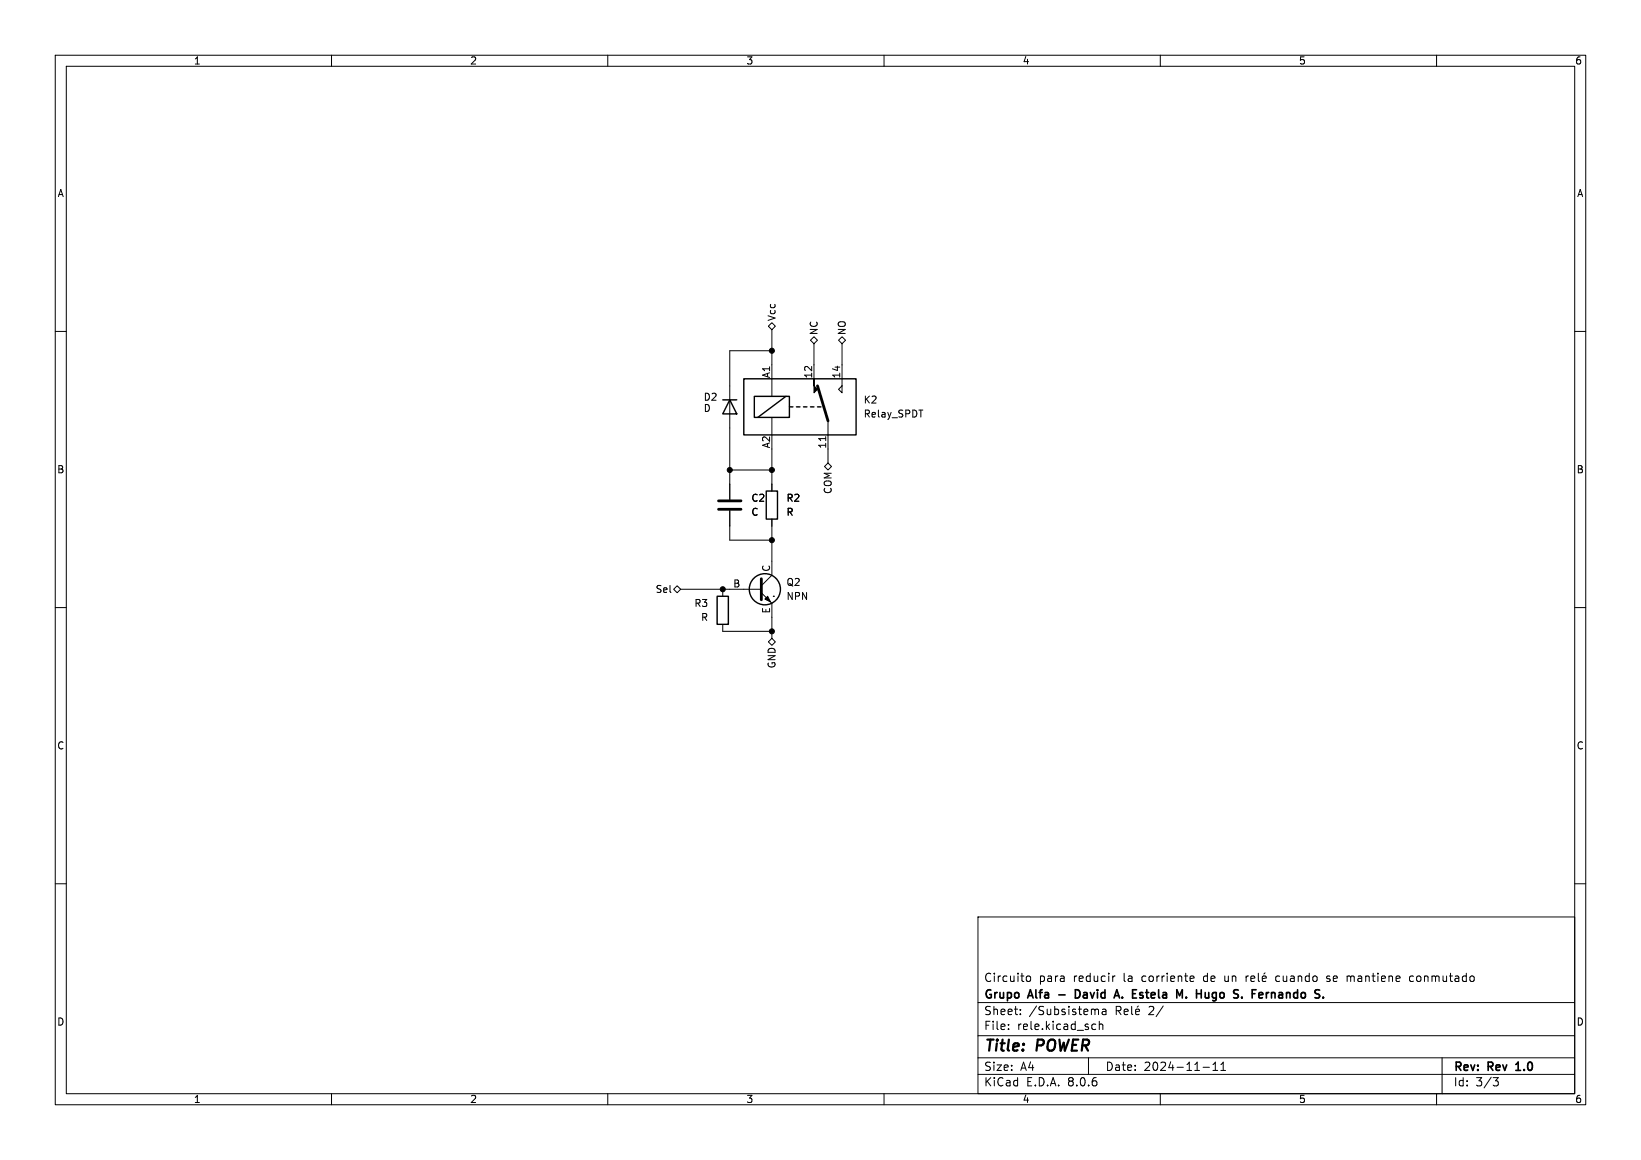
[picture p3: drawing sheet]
<svg xmlns="http://www.w3.org/2000/svg" width="297mm" height="210mm" viewBox="0 0 297 210" stroke-linecap="round" stroke-linejoin="round" font-family="sans-serif">
<g fill="none" stroke="#000" stroke-width=".18">
<path d="M10 10h277v190h-277zM12 12h273v186h-273zM60 10v2M110 10v2M160 10v2M210 10v2M260 10v2M10 60h2M139.1 59.1l.6-.7 .6 .7-.6 .6zM139.7 59.7v12.1M285 60h2M139.7 63.5h-7.6v26.9"/>
<path d="M139.7 75.6v3.1M146.7 61.6l.6-.6 .7 .6-.7 .6zM147.3 62.2v6.4M149.4 79v.8M149.9 76.2v7.6M151.8 61.6l.6-.6 .6 .6-.6 .6zM152.4 62.2v8.9l-.6-.6 .6-.6M132.1 92.5v5.3h7.6M132.1 85.1h7.6M139.7 81.3v7.6M139.7 94v10.1l-1.9 1.9M149.2 84.5l.7-.7 .6 .7-.6 .6z"/>
<path d="M10 110h2M121.9 106.7l.7-.7 .6 .7-.6 .6zM123.2 106.7h14.6M130.8 106.7v1.3M130.8 113v1.3h8.9M137.8 107.3l1.9 1.9v6.4M139.1 116.2l.6-.6 .6 .6-.6 .6zM140 108h.1M285 110h2M10 160h2M285 160h2M177 166h108v32h-108z"/>
<path d="M185.8 176.8l.2-.1 .5 .1v.6l-.1 .2-.4 .1-.2-.1zM201.8 176.7l-.3 .1-.1 .2M215.6 176.7l.4 .1 .1 .3-.7 .1M216 177.6l-.4 .1M225.5 176.7v1M226 176.7l-.3 .1-.2 .2M226.4 177.2l.7-.1-.1-.3-.4-.1-.2 .2 .1 .7h.5M227.7 176.2v1.3l.3 .2M228.5 177.2l.7-.1-.1-.3-.4-.1-.2 .2v.7h.6M229 176.1l-.3 .2M231.2 176.7l-.3 .3v.4l.3 .3M240.1 177.6l.4 .1"/>
<path d="M240.5 176.7l-.3 .1-.1 .1 .1 .2 .3 .1M243.9 176.8h.5M255.8 176.8l-.4-.1-.3 .3v.4l.1 .2h.6M60 198v2M110 198v2M160 198v2M177 194.5h108M177 191.5h108M177 187.5h108M177 181.5h108M182.5 186.3v.1M182.5 185.5v.1"/>
<path d="M184.7 183.6v.1M184.7 182.8v.1M197 191.5v3M197.9 185.4l.4 .1M198.3 186.3l-.4 .1M198.4 182.7l.3 .1 .1 .1v.8M199 185.5l.2-.1 .3 .1 .1 .9M199 184.9v1.5M199.5 182.8h.6l.1 .9M200.2 183.1h-.5a.29 .29 0 0 0-.2 .3 .29 .29 0 0 0 .2 .3l.5-.1M202 183l.7-.1 .2-.2-.1-.4-.2-.1h-.6v1.5M202.4 183l.5 .7"/>
<path d="M203.5 183.2l.7-.1-.1-.3-.4-.1-.2 .2v.7h.6M204.8 182.2v1.3l.2 .2M205.5 183.2l.7-.1v-.3l-.5-.1-.2 .2 .1 .7h.6M206 182.1l-.2 .2M210 198v2M217.7 193.2h1.2M219.5 193.8h.9M219.5 192.7l.5-.4v1.5M221 193.8h.8M221 192.7l.4-.4v1.5M260 198v2M261 191.5v6.5"/>
<path d="M270.2 195.1h1l-.5 .6 .4 .1 .1 .5-.3 .3h-.4"/>
</g>
<g fill="none" stroke="#000" stroke-width=".3">
<path d="M195.3 179.4l-.3-.2h-.4v1.5h.4l.3-.2M202.1 179.2l.5 1.5M206.3 179.8h.5M219.7 179.7l-.3 .3v.4l.3 .3M226.6 179.9h.5M227.3 179.2h-.7v1.5M230.1 179.8l.2-.1 .4 .1 .1 .9M191.6 180.1h1.2M201.8 180.3h.7M206.3 180.1l.4 .1 .2 .2M206.9 180.5l-.2 .2-.4-.1M214.7 180.5v.2"/>
<path d="M219.5 181.1l.1 .1M274.3 193.8h.9M274.5 192.6l-.2 .1"/>
</g>
<g fill="none" stroke="#000" stroke-width=".25">
<path d="M130.8 72.4h2.5M132.1 72.4l1.2 2.5h-2.5zM134.6 68.6h20.3v10.1h-20.3zM136.5 71.8h6.4v3.8h-6.4zM142.2 71.8l-5 3.8M142.9 73.7h.6M144.1 73.7h.7M145.4 73.7h.6M146.7 73.7h.6M148 73.7h.6M138.7 88.9h2v5.1h-2zM129.8 108h2v5h-2z"/>
<circle cx="138.4" cy="106.7" r="2.82"/>
</g>
<path d="M148 69.9l1.9 6.3M130 92.2h4.1M130 90.7h4.1M137.8 104.8v3.8" fill="none" stroke="#000" stroke-width=".51"/>
<g fill="#000" stroke="#000" stroke-width=".18">
<path d="M147.3 68.6v1.3l.7 .6-.7 .6zM138.4 108.5l.5-.5 .5 1z"/>
<circle cx="139.7" cy="63.5" r=".46"/>
<circle cx="132.1" cy="85.1" r=".46"/>
<circle cx="139.7" cy="97.8" r=".46"/>
<circle cx="139.7" cy="85.1" r=".46"/>
<circle cx="130.8" cy="106.7" r=".46"/>
<circle cx="139.7" cy="114.3" r=".46"/>
</g>
<g font-size="2.8">
<text x="178" y="190.9">Title:</text>
<text x="187.7" y="190.9">POWER</text>
</g>
<g font-size="2.1">
<text x="178" y="178">Circuito</text>
<text x="188" y="178">para</text>
<text x="194.3" y="178">reducir</text>
<text x="203.5" y="178">la</text>
<text x="206.9" y="178">corriente</text>
<text x="218.2" y="178">de</text>
<text x="222.2" y="178">un</text>
<text x="231.8" y="178">cuando</text>
<text x="241.1" y="178">se</text>
<text x="244.9" y="178">mantiene</text>
<text x="256.4" y="178">conmutado</text>
<text x="178" y="184">Sheet:</text>
<text x="178" y="181.2">Grupo</text>
<text x="186.2" y="184">/Subsistema</text>
<text x="186.2" y="181.2">Alfa</text>
<text x="195.9" y="181.2">David</text>
<text x="203.7" y="181.2">A.</text>
<text x="207.4" y="181.2">Estela</text>
<text x="208" y="184">2/</text>
<text x="216" y="181.2">M.</text>
<text x="220.2" y="181.2">Hugo</text>
<text x="227.6" y="181.2">S.</text>
<text x="231.5" y="181.2">Fernando</text>
<text x="178" y="186.7">File:</text>
<text x="184.1" y="186.7">rele.kicad_sch</text>
<text x="178" y="196.9">KiCad</text>
<text x="178" y="194.1">Size:</text>
<text x="184.7" y="194.1">A4</text>
<text x="185.7" y="196.9">E.D.A.</text>
<text x="193.3" y="196.9">8.0.6</text>
<text x="200" y="194.1">Date:</text>
<text x="207" y="194.1">2024-11-11</text>
<text x="263" y="194.3">Rev:</text>
<text x="263" y="196.9">Id:</text>
<text x="267.1" y="196.9">3/3</text>
<text x="269.4" y="194.3">Rev</text>
<text x="275.1" y="194.3">1.0</text>
</g>
<g font-size="1.8">
<text x="35" y="11.9">1</text>
<text x="85" y="11.9">2</text>
<text x="135" y="11.9">3</text>
<text x="185" y="11.9">4</text>
<text x="235" y="11.9">5</text>
<text x="285" y="11.9">6</text>
<text x="10.3" y="35.9">A</text>
<text x="285.3" y="35.9">A</text>
<text x="140.6" y="58.2" transform="rotate(-90 140.6 58.2)">Vcc</text>
<text x="148.2" y="60.8" transform="rotate(-90 148.2 60.8)">NC</text>
<text x="153.3" y="60.8" transform="rotate(-90 153.3 60.8)">NO</text>
<text x="139.4" y="68.6" transform="rotate(-90 139.4 68.6)">A1</text>
<text x="147.1" y="68.6" transform="rotate(-90 147.1 68.6)">12</text>
<text x="152.1" y="68.6" transform="rotate(-90 152.1 68.6)">14</text>
<text x="127.3" y="72.7">D2</text>
<text x="127.3" y="74.8">D</text>
<text x="156.2" y="73.3">K2</text>
<text x="156.2" y="75.8">Relay_SPDT</text>
<text x="139.4" y="81.3" transform="rotate(-90 139.4 81.3)">A2</text>
<text x="149.6" y="81.3" transform="rotate(-90 149.6 81.3)">11</text>
<text x="10.3" y="85.9">B</text>
<text x="150.7" y="89.5" transform="rotate(-90 150.7 89.5)">COM</text>
<text x="285.3" y="85.9">B</text>
<text x="135.9" y="91">C2</text>
<text x="135.9" y="93.6">C</text>
<text x="142.2" y="91">R2</text>
<text x="142.2" y="93.6">R</text>
<text x="118.6" y="107.5">Sel</text>
<text x="132.6" y="106.4">B</text>
<text x="139.4" y="103.6" transform="rotate(-90 139.4 103.6)">C</text>
<text x="142.2" y="106.3">Q2</text>
<text x="125.6" y="110.1">R3</text>
<text x="126.8" y="112.6">R</text>
<text x="139.4" y="111.2" transform="rotate(-90 139.4 111.2)">E</text>
<text x="142.2" y="108.8">NPN</text>
<text x="140.6" y="121.1" transform="rotate(-90 140.6 121.1)">GND</text>
<text x="10.3" y="135.9">C</text>
<text x="285.3" y="135.9">C</text>
<text x="10.3" y="185.9">D</text>
<text x="285.3" y="185.9">D</text>
<text x="35" y="199.9">1</text>
<text x="85" y="199.9">2</text>
<text x="135" y="199.9">3</text>
<text x="185" y="199.9">4</text>
<text x="235" y="199.9">5</text>
<text x="285" y="199.9">6</text>
</g>
</svg>
